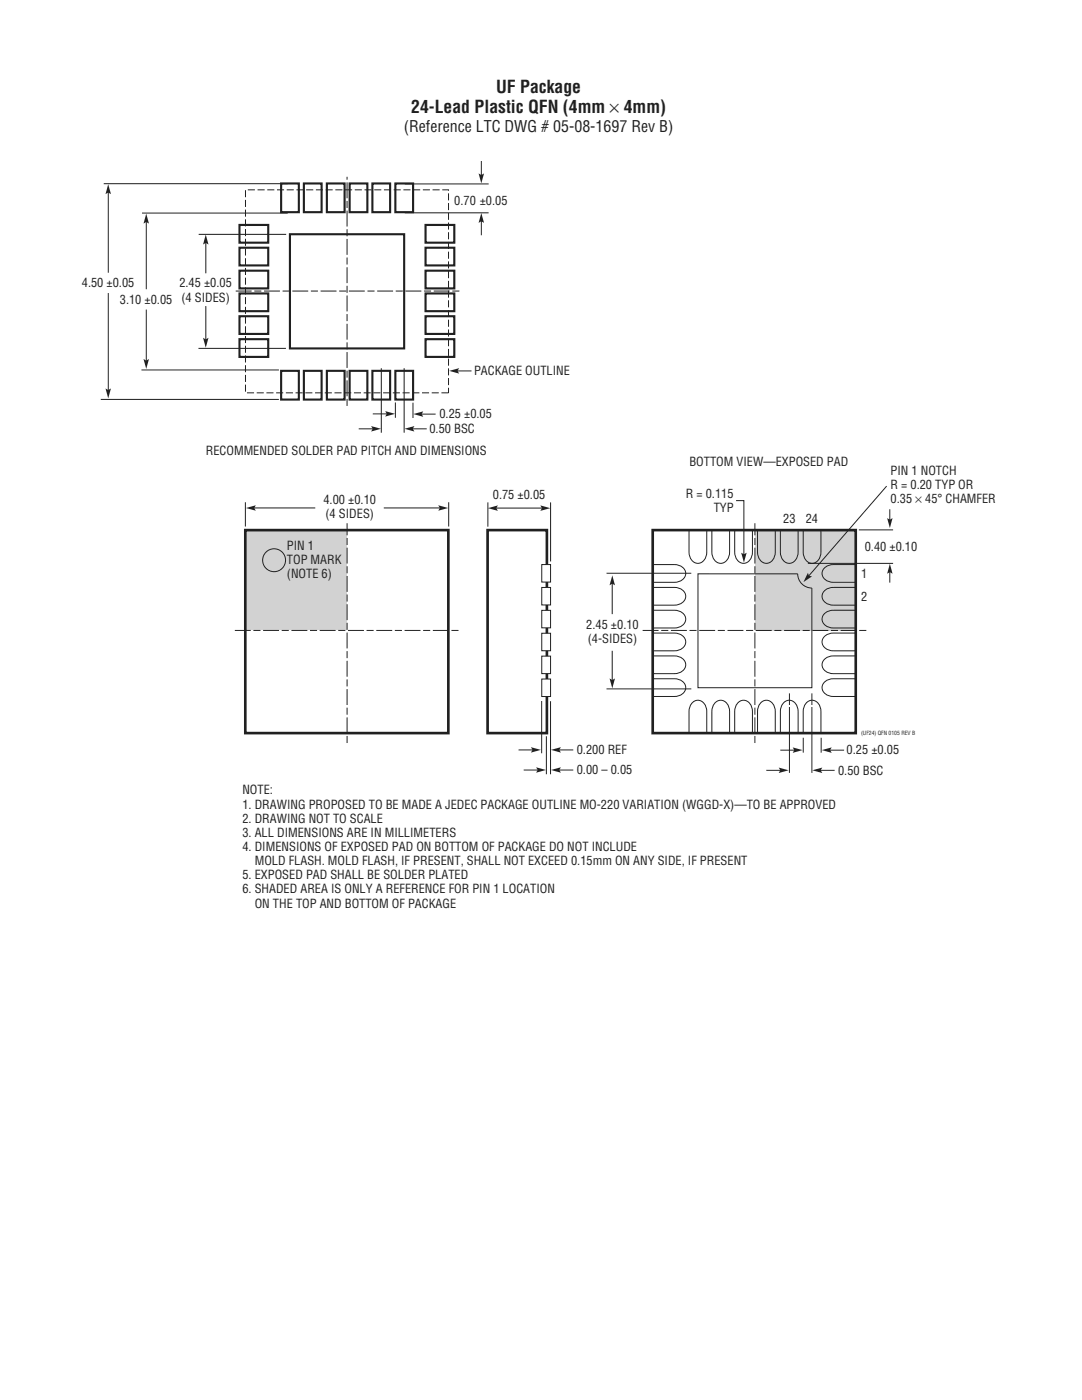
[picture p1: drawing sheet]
<svg xmlns="http://www.w3.org/2000/svg" width="216mm" height="279mm" viewBox="0 0 216 279" stroke-linecap="round" stroke-linejoin="round" font-family="sans-serif">
<!-- layer: Layer 1 -->
<g fill="#d1d2d4">
<path d="M150.6 105.8h20.1v20h-20.1z"/>
<path d="M48.9 105.8h20.3v19.9h-20.3z"/>
</g>
<path d="M48.9 105.8h40.6v40.5h-40.6z" fill="none" stroke="#231f20" stroke-width=".53"/>
<g fill="none" stroke="#231f20" stroke-width=".2">
<path d="M49 100.2v4.9M50.5 101.4h12.4M89.5 100.2v4.9M97.4 100.3v4.8M109.9 100.3v11.8"/>
<circle cx="54.7" cy="111.8" r="2.29"/>
</g>
<path d="M49.1 101.4l1.9-.6-.3 .6 .3 .5z" fill="#231f20"/>
<path d="M76.6 101.4h11.4" fill="none" stroke="#231f20" stroke-width=".2"/>
<path d="M87.4 100.8l2 .6-2 .5 .4-.5z" fill="#231f20"/>
<path d="M121 114.4h16.9M161.2 112.4h17M171.4 105.8h6.8M177.5 101.6v2.4M121 137.5h16.9" fill="none" stroke="#231f20" stroke-width=".2"/>
<path d="M177 103.4l.6 .3 .5-.3-.5 2z" fill="#231f20"/>
<path d="M146.9 99.9h1.5v11" fill="none" stroke="#231f20" stroke-width=".2"/>
<path d="M147.9 110.3l.5 .3 .6-.3-.6 2z" fill="#231f20"/>
<path d="M177.5 113.9v2.4" fill="none" stroke="#231f20" stroke-width=".2"/>
<path d="M177.6 112.5l.5 2-.5-.3-.6 .3z" fill="#231f20"/>
<path d="M122.2 129.9v6.1" fill="none" stroke="#231f20" stroke-width=".2"/>
<path d="M121.6 135.4l.6 .3 .5-.3-.5 2z" fill="#231f20"/>
<path d="M122.2 116.2v6.4" fill="none" stroke="#231f20" stroke-width=".2"/>
<path d="M122.2 114.8l.5 2-.5-.3-.6 .3z" fill="#231f20"/>
<path d="M157.5 138.4v15.9M162 138.4v15.9M152.9 153.7h3.1" fill="none" stroke="#231f20" stroke-width=".2"/>
<path d="M155.4 153.2l2 .5-2 .6 .3-.6z" fill="#231f20"/>
<path d="M163.5 153.7h3" fill="none" stroke="#231f20" stroke-width=".2"/>
<path d="M162.1 153.7l2-.5-.3 .5 .3 .6z" fill="#231f20"/>
<path d="M155.7 149.7h3.1" fill="none" stroke="#231f20" stroke-width=".2"/>
<path d="M158.2 149.2l2 .5-2 .5 .3-.5z" fill="#231f20"/>
<path d="M165.4 149.7h3" fill="none" stroke="#231f20" stroke-width=".2"/>
<path d="M164 149.7l2-.5-.4 .5 .4 .5z" fill="#231f20"/>
<path d="M103.5 149.7h3M160.3 147.2v3M163.9 147.2v3" fill="none" stroke="#231f20" stroke-width=".2"/>
<path d="M105.9 149.1l2 .6-2 .5 .4-.5z" fill="#231f20"/>
<path d="M111.3 149.7h3.1" fill="none" stroke="#231f20" stroke-width=".2"/>
<path d="M109.9 149.7l2-.6-.3 .6 .3 .5z" fill="#231f20"/>
<path d="M104.5 153.7h3.1" fill="none" stroke="#231f20" stroke-width=".2"/>
<path d="M107 153.1l1.9 .6-1.9 .5 .3-.5z" fill="#231f20"/>
<path d="M111.3 153.7h3.1" fill="none" stroke="#231f20" stroke-width=".2"/>
<path d="M109.9 153.7l2-.6-.3 .6 .3 .5z" fill="#231f20"/>
<path d="M130.2 105.8h40.6v40.5h-40.6z" fill="none" stroke="#231f20" stroke-width=".53"/>
<path d="M49 37.9h40.5v40.5h-40.5z" fill="none" stroke="#231f20" stroke-width=".2" stroke-dasharray="1.4 .5" stroke-linecap="butt"/>
<path d="M57.9 46.7h22.7v22.8h-22.7z" fill="none" stroke="#231f20" stroke-width=".42"/>
<g fill="#fff">
<path d="M156.6 140.8h1.7v.2h-1.7z"/>
<path d="M161.1 140.8h1.7v.2h-1.7z"/>
</g>
<path d="M97.3 105.8h11.8v40.5h-11.8z" fill="none" stroke="#231f20" stroke-width=".53"/>
<g fill="#fff" stroke="#231f20" stroke-width=".2">
<path d="M108.1 130.9h1.8v3.5h-1.8z"/>
<path d="M108.1 135.5h1.8v3.5h-1.8z"/>
<path d="M108.1 126.4h1.8v3.5h-1.8z"/>
<path d="M108.1 121.8h1.8v3.5h-1.8z"/>
<path d="M108.1 117.2h1.8v3.5h-1.8z"/>
<path d="M108.1 112.7h1.8v3.5h-1.8z"/>
</g>
<path d="M97.4 101.4l1.9-.5-.3 .5 .3 .6z" fill="#231f20"/>
<path d="M98.8 101.4h9.6" fill="none" stroke="#231f20" stroke-width=".2"/>
<path d="M107.8 100.9l2 .5-2 .6 .3-.6z" fill="#231f20"/>
<g fill="none" stroke="#231f20" stroke-width=".2">
<path d="M96 43.9v3.1M130.2 117.2h4.4a1.81 1.81 0 0 1 1.8 .7 1.81 1.81 0 0 1 .1 2 2.41 2.41 0 0 1-1.9 .9h-4.4M130.2 112.7h4.4a1.81 1.81 0 0 1 1.8 .7 1.81 1.81 0 0 1 .1 1.9 2.41 2.41 0 0 1-1.9 .9h-4.4M137.5 105.8v4.4a1.81 1.81 0 0 0 .7 1.8 1.81 1.81 0 0 0 1.9 .1 2.41 2.41 0 0 0 .9-1.9v-4.4M142 105.8v4.4a1.81 1.81 0 0 0 .7 1.8 1.81 1.81 0 0 0 2 .1 2.41 2.41 0 0 0 .9-1.9v-4.4M146.6 105.8v4.4a1.81 1.81 0 0 0 .7 1.8 1.81 1.81 0 0 0 2 .1 2.41 2.41 0 0 0 .8-1.9v-4.4M151.2 105.8v4.4a1.81 1.81 0 0 0 .7 1.8 1.81 1.81 0 0 0 1.9 .1 2.41 2.41 0 0 0 .9-1.9v-4.4M155.7 105.8v4.4a1.81 1.81 0 0 0 .7 1.8 1.81 1.81 0 0 0 2 .1 2.41 2.41 0 0 0 .9-1.9v-4.4M160.3 105.8v4.4a1.81 1.81 0 0 0 .7 1.8 1.81 1.81 0 0 0 1.9 .1 2.41 2.41 0 0 0 .9-1.9v-4.4M170.6 117.2h-4.3a1.81 1.81 0 0 0-1.9 .7 1.81 1.81 0 0 0-.1 2 2.41 2.41 0 0 0 2 .9h4.3M170.6 112.7h-4.3a1.81 1.81 0 0 0-1.9 .7 1.81 1.81 0 0 0-.1 1.9 2.41 2.41 0 0 0 2 .9h4.3M130.2 130.9h4.4a1.81 1.81 0 0 1 1.8 .7 1.81 1.81 0 0 1 .1 2 2.41 2.41 0 0 1-1.9 .8h-4.4"/>
<path d="M130.2 135.5h4.4a1.81 1.81 0 0 1 1.8 .7 1.81 1.81 0 0 1 .1 1.9 2.41 2.41 0 0 1-1.9 .9h-4.4M130.2 126.3h4.4a1.81 1.81 0 0 1 1.8 .8 1.81 1.81 0 0 1 .1 1.9 2.41 2.41 0 0 1-1.9 .9h-4.4M130.2 121.8h4.4a1.81 1.81 0 0 1 1.8 .7 1.81 1.81 0 0 1 .1 2 2.41 2.41 0 0 1-1.9 .8h-4.4M170.6 130.9h-4.3a1.81 1.81 0 0 0-1.9 .7 1.81 1.81 0 0 0-.1 2 2.41 2.41 0 0 0 2 .8h4.3M170.6 135.5h-4.3a1.81 1.81 0 0 0-1.9 .7 1.81 1.81 0 0 0-.1 1.9 2.41 2.41 0 0 0 2 .9h4.3M170.6 126.3h-4.3a1.81 1.81 0 0 0-1.9 .8 1.81 1.81 0 0 0-.1 1.9 2.41 2.41 0 0 0 2 .9h4.3M170.6 121.8h-4.3a1.81 1.81 0 0 0-1.9 .7 1.81 1.81 0 0 0-.1 2 2.41 2.41 0 0 0 2 .8h4.3M109 146.9v7.6M137.5 146.3v-4.3a1.81 1.81 0 0 1 .7-1.8 1.81 1.81 0 0 1 1.9-.1 2.41 2.41 0 0 1 .9 1.9v4.3M142 146.3v-4.3a1.81 1.81 0 0 1 .7-1.8 1.81 1.81 0 0 1 2-.1 2.41 2.41 0 0 1 .9 1.9v4.3M146.6 146.3v-4.3a1.81 1.81 0 0 1 .7-1.8 1.81 1.81 0 0 1 2-.1 2.41 2.41 0 0 1 .8 1.9v4.3M151.2 146.3v-4.3a1.81 1.81 0 0 1 .7-1.8 1.81 1.81 0 0 1 1.9-.1 2.41 2.41 0 0 1 .9 1.9v4.3"/>
<path d="M155.7 146.3v-4.3a1.81 1.81 0 0 1 .7-1.8 1.81 1.81 0 0 1 2-.1 2.41 2.41 0 0 1 .9 1.9v4.3M160.3 146.3v-4.3a1.81 1.81 0 0 1 .7-1.8 1.81 1.81 0 0 1 1.9-.1 2.41 2.41 0 0 1 .9 1.9v4.3"/>
</g>
<path d="M91.7 58.1h-44.8M69.3 81v-45.7M91.5 125.8h-45.1M172.9 125.8h-45.1M69.3 148.3v-43.9M150.6 148.3v-43.9" fill="none" stroke="#231f20" stroke-width=".2" stroke-dasharray="1.4 .5 3.2 .5" stroke-linecap="butt"/>
<path d="M96 42.5l.6 2-.6-.3-.5 .3z" fill="#231f20"/>
<path d="M96 32.1v3.1" fill="none" stroke="#231f20" stroke-width=".2"/>
<path d="M95.5 34.6l.5 .3 .6-.3-.6 2z" fill="#231f20"/>
<path d="M80.8 36.7h16.7M80.8 42.5h16.7M74.4 82.6h3" fill="none" stroke="#231f20" stroke-width=".2"/>
<path d="M76.9 82.1l1.9 .5-1.9 .5 .3-.5z" fill="#231f20"/>
<path d="M83.9 82.6h3" fill="none" stroke="#231f20" stroke-width=".2"/>
<path d="M82.5 82.6l2-.5-.4 .5 .4 .6z" fill="#231f20"/>
<path d="M71.6 85.6h3M78.9 80.3v3.1M82.4 80.4v3" fill="none" stroke="#231f20" stroke-width=".2"/>
<path d="M74.1 85l1.9 .6-1.9 .5 .3-.5z" fill="#231f20"/>
<path d="M82.1 85.6h3.1" fill="none" stroke="#231f20" stroke-width=".2"/>
<path d="M80.7 85.6l2-.6-.3 .6 .3 .5z" fill="#231f20"/>
<path d="M41.1 48.2v6.3M76.1 73.5v12.9M80.6 73.5v12.9" fill="none" stroke="#231f20" stroke-width=".2"/>
<g fill="none" stroke="#231f20" stroke-width=".42">
<path d="M56.1 36.6h3.5v5.7h-3.5zM60.6 36.6h3.6v5.7h-3.6zM65.2 36.6h3.6v5.7h-3.6zM69.8 36.6h3.5v5.7h-3.5zM74.3 36.6h3.5v5.7h-3.5zM78.9 36.6h3.5v5.7h-3.5zM47.8 58.6h5.7v3.5h-5.7zM47.8 54h5.7v3.6h-5.7zM47.8 49.4h5.7v3.6h-5.7zM47.8 44.9h5.7v3.5h-5.7zM84.9 58.6h5.8v3.5h-5.8zM84.9 54h5.8v3.6h-5.8z"/>
<path d="M84.9 49.4h5.8v3.6h-5.8zM84.9 44.9h5.8v3.5h-5.8zM47.8 63.1h5.7v3.5h-5.7zM47.8 67.7h5.7v3.5h-5.7zM56.1 74h3.5v5.7h-3.5zM60.6 74h3.6v5.7h-3.6zM65.2 74h3.6v5.7h-3.6zM69.8 74h3.5v5.7h-3.5zM74.3 74h3.5v5.7h-3.5zM78.9 74h3.5v5.7h-3.5zM84.9 63.1h5.8v3.5h-5.8zM84.9 67.7h5.8v3.5h-5.8z"/>
</g>
<path d="M41.1 46.8l.5 2-.5-.3-.6 .3z" fill="#231f20"/>
<path d="M41.1 61.1v6.9" fill="none" stroke="#231f20" stroke-width=".2"/>
<path d="M40.5 67.4l.6 .3 .5-.3-.5 2z" fill="#231f20"/>
<path d="M29.2 44v13.7" fill="none" stroke="#231f20" stroke-width=".2"/>
<path d="M29.2 42.6l.5 2-.5-.3-.6 .3z" fill="#231f20"/>
<path d="M29.2 61.8v10.4" fill="none" stroke="#231f20" stroke-width=".2"/>
<path d="M28.6 71.6l.6 .4 .5-.4-.5 2z" fill="#231f20"/>
<path d="M21.6 38.2v16.2" fill="none" stroke="#231f20" stroke-width=".2"/>
<path d="M21.6 36.8l.5 1.9-.5-.3-.5 .3z" fill="#231f20"/>
<path d="M21.6 58.5v19.6" fill="none" stroke="#231f20" stroke-width=".2"/>
<path d="M21.1 77.5l.5 .3 .5-.3-.5 2z" fill="#231f20"/>
<path d="M20.7 36.7h36.7M28.3 42.5h29.1M39.6 46.8h17.5M20.1 79.7h35.6M28.2 73.8h27.5M39.6 69.5h17.5M91 74h3.1" fill="none" stroke="#231f20" stroke-width=".2"/>
<path d="M89.6 74l2-.5-.3 .5 .3 .6z" fill="#231f20"/>
<path d="M176.9 97l-15.7 18.1M139.3 114.5h19.9a2.83 2.83 0 0 0 2.8 2.9v19.8h-22.7zM108.1 139.9v10.4M109.9 139.9v14.6" fill="none" stroke="#231f20" stroke-width=".2"/>
<path d="M161.2 114.3l.2 .6 .6 .1-1.7 1.2z" fill="#231f20"/>
<g font-size="3.5" fill="#231f20">
<text x="82.1" y="22.5">24-Lead Plastic QFN (4mm × 4mm)</text>
<text x="99" y="18.6">UF Package</text>
</g>
<text font-size="3.2" fill="#231f20" x="80.6" y="26.4">(Reference LTC DWG # 05-08-1697 Rev B)</text>
<g font-size="2.5" fill="#231f20">
<text x="90.6" y="41">0.70 ±0.05</text>
<text x="16.3" y="57.3">4.50 ±0.05</text>
<text x="35.8" y="57.4">2.45 ±0.05</text>
<text x="23.9" y="60.6">3.10 ±0.05</text>
<text x="36.2" y="60.2">(4 SIDES)</text>
<text x="94.6" y="74.9">PACKAGE OUTLINE</text>
<text x="87.7" y="83.5">0.25 ±0.05</text>
<text x="85.7" y="86.5">0.50 BSC</text>
<text x="41.1" y="90.9">RECOMMENDED SOLDER PAD PITCH AND DIMENSIONS</text>
<text x="137.6" y="93.1">BOTTOM VIEW—EXPOSED PAD</text>
<text x="177.7" y="94.8">PIN 1 NOTCH</text>
<text x="64.5" y="100.5">4.00 ±0.10</text>
<text x="98.3" y="99.6">0.75 ±0.05</text>
<text x="136.9" y="99.4">R = 0.115</text>
<text x="177.7" y="97.6">R = 0.20 TYP OR</text>
<text x="177.7" y="100.4">0.35 × 45° CHAMFER</text>
<text x="65" y="103.4">(4 SIDES)</text>
<text x="142.4" y="102.2">TYP</text>
<text x="156.3" y="104.4">23</text>
<text x="160.8" y="104.4">24</text>
<text x="57.3" y="109.8">PIN 1</text>
<text x="57.3" y="112.6">TOP MARK</text>
<text x="172.6" y="109.9">0.40 ±0.10</text>
<text x="57.3" y="115.4">(NOTE 6)</text>
<text x="171.8" y="115.3">1</text>
<text x="171.8" y="120">2</text>
<text x="117" y="125.5">2.45 ±0.10</text>
<text x="117.3" y="128.3">(4-SIDES)</text>
<text x="115.1" y="150.5">0.200 REF</text>
<text x="115.1" y="154.5">0.00 – 0.05</text>
<text x="167.2" y="154.6">0.50 BSC</text>
<text x="168.9" y="150.5">0.25 ±0.05</text>
<text x="48.4" y="158.5">NOTE:</text>
<text x="48.4" y="161.4">1. DRAWING PROPOSED TO BE MADE A JEDEC PACKAGE OUTLINE MO-220 VARIATION (WGGD-X)—TO BE APPROVED</text>
<text x="48.4" y="164.2">2. DRAWING NOT TO SCALE</text>
<text x="48.4" y="167">3. ALL DIMENSIONS ARE IN MILLIMETERS</text>
<text x="48.4" y="169.8">4. DIMENSIONS OF EXPOSED PAD ON BOTTOM OF PACKAGE DO NOT INCLUDE</text>
<text x="50.8" y="172.7">MOLD FLASH. MOLD FLASH, IF PRESENT, SHALL NOT EXCEED 0.15mm ON ANY SIDE, IF PRESENT</text>
<text x="48.4" y="175.5">5. EXPOSED PAD SHALL BE SOLDER PLATED</text>
<text x="48.4" y="178.3">6. SHADED AREA IS ONLY A REFERENCE FOR PIN 1 LOCATION</text>
<text x="50.8" y="181.1">ON THE TOP AND BOTTOM OF PACKAGE</text>
</g>
<text font-size="1.1" fill="#231f20" x="171.8" y="146.6">(UF24) QFN 0105 REV B</text>
</svg>
